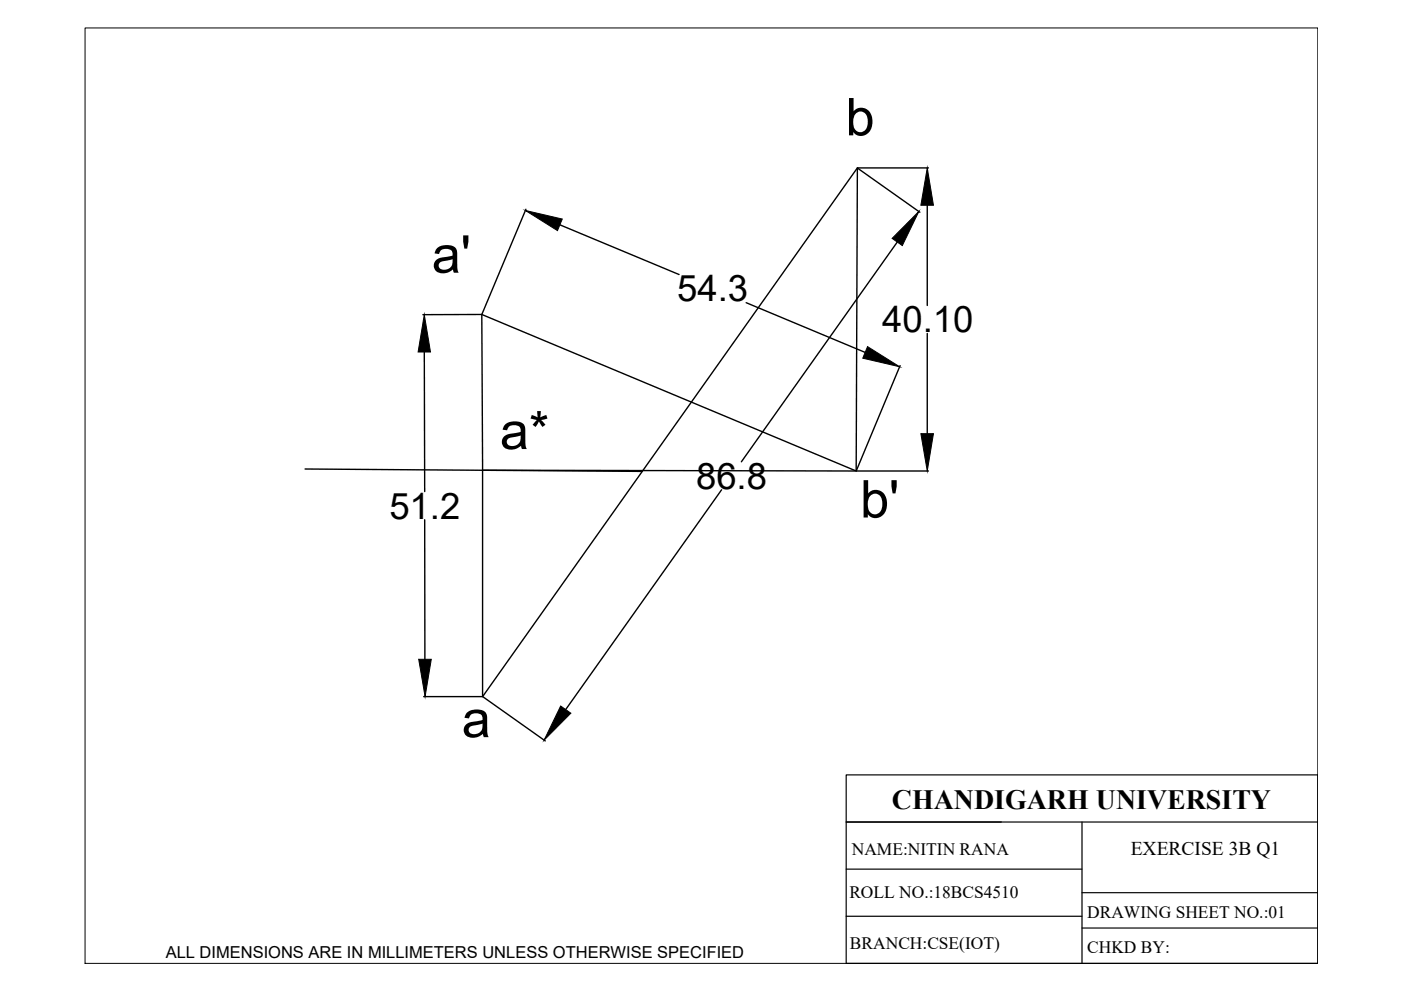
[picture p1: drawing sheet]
<svg xmlns="http://www.w3.org/2000/svg" width="297mm" height="210mm" viewBox="0 0 297 210" stroke-linecap="round" stroke-linejoin="round" font-family="sans-serif">
<!-- layer: thick continuous -->
<g fill="none" stroke="#000" stroke-width=".3">
<path d="M181.9 35.7l13.1 9.3M181.9 35.6h15M111.5 44.4l-9.3 22.2M118.7 47.7l25.3 10.5M190.2 51.3l-33 46.6M196.6 43.5v21.3M90 74.6v29.6M102.1 66.7h-12.4M158.2 64.2l25.2 10.5M190.8 77.5l-9.2 22.3M196.6 70.7v21.2M64.7 99.4l71.5 .5"/>
<path d="M102.3 99.7l79.2 .2 .3-64.3-79.5 112.1-.1-81 79.3 33.2M181.6 99.9h15.3M90 110.2l.1 29.6M153 103.8l-33.1 46.7M89.8 147.7h12.4M102.4 147.7l13.2 9.4"/>
</g>
<path d="M111.4 44.6l7.8 1.8-1 2.5zM194.8 44.8l-3.5 7.3-2.2-1.6zM196.6 35.6l1.3 7.9h-2.7zM90 66.7l1.3 7.9h-2.7zM183.9 73.5l6.9 4.3-7.9-1.9zM195.2 91.9h2.7l-1.3 8zM88.8 139.8h2.6l-1.3 7.9zM118.9 149.7l2.1 1.5-5.6 5.7z" fill="#000" stroke="#000" stroke-width=".21"/>
<path d="M18 5.9h261.4v198.4h-261.4z" fill="none" stroke="#000" stroke-width=".21"/>
<!-- layer: 0 -->
<path d="M179.4 164.3h100v40h-100zM179.4 174.3h100M229.4 174.3v30M179.4 194.3h50M179.4 184.3h50M229.4 189.3h50M229.4 196.8h50" fill="none" stroke="#000" stroke-width=".25"/>
<g font-size="11.1">
<text x="179.3" y="28.7">b</text>
<text x="91.6" y="57.8">a'</text>
<text x="106" y="95.2">a*</text>
<text x="182.4" y="109.7">b'</text>
<text x="97.9" y="156.3">a</text>
</g>
<g font-size="7.7">
<text x="143.6" y="63.9">54.3</text>
<text x="187" y="70.4">40.10</text>
<text x="147.6" y="103.6">86.8</text>
<text x="82.5" y="109.9">51.2</text>
</g>
<text font-size="5.9" x="189.1" y="171.5">CHANDIGARH UNIVERSITY</text>
<text font-size="4.1" x="239.7" y="181.3">EXERCISE 3B Q1</text>
<g font-size="3.7">
<text x="180.6" y="181.3">NAME:NITIN RANA</text>
<text x="180.1" y="190.5">ROLL NO.:18BCS4510</text>
<text x="230.5" y="194.7">DRAWING SHEET NO.:01</text>
<text x="180.2" y="201.2">BRANCH:CSE(IOT)</text>
<text x="230.5" y="202.1">CHKD BY:</text>
</g>
<text font-size="3.5" x="35.1" y="203.2">ALL DIMENSIONS ARE IN MILLIMETERS UNLESS OTHERWISE SPECIFIED</text>
</svg>
